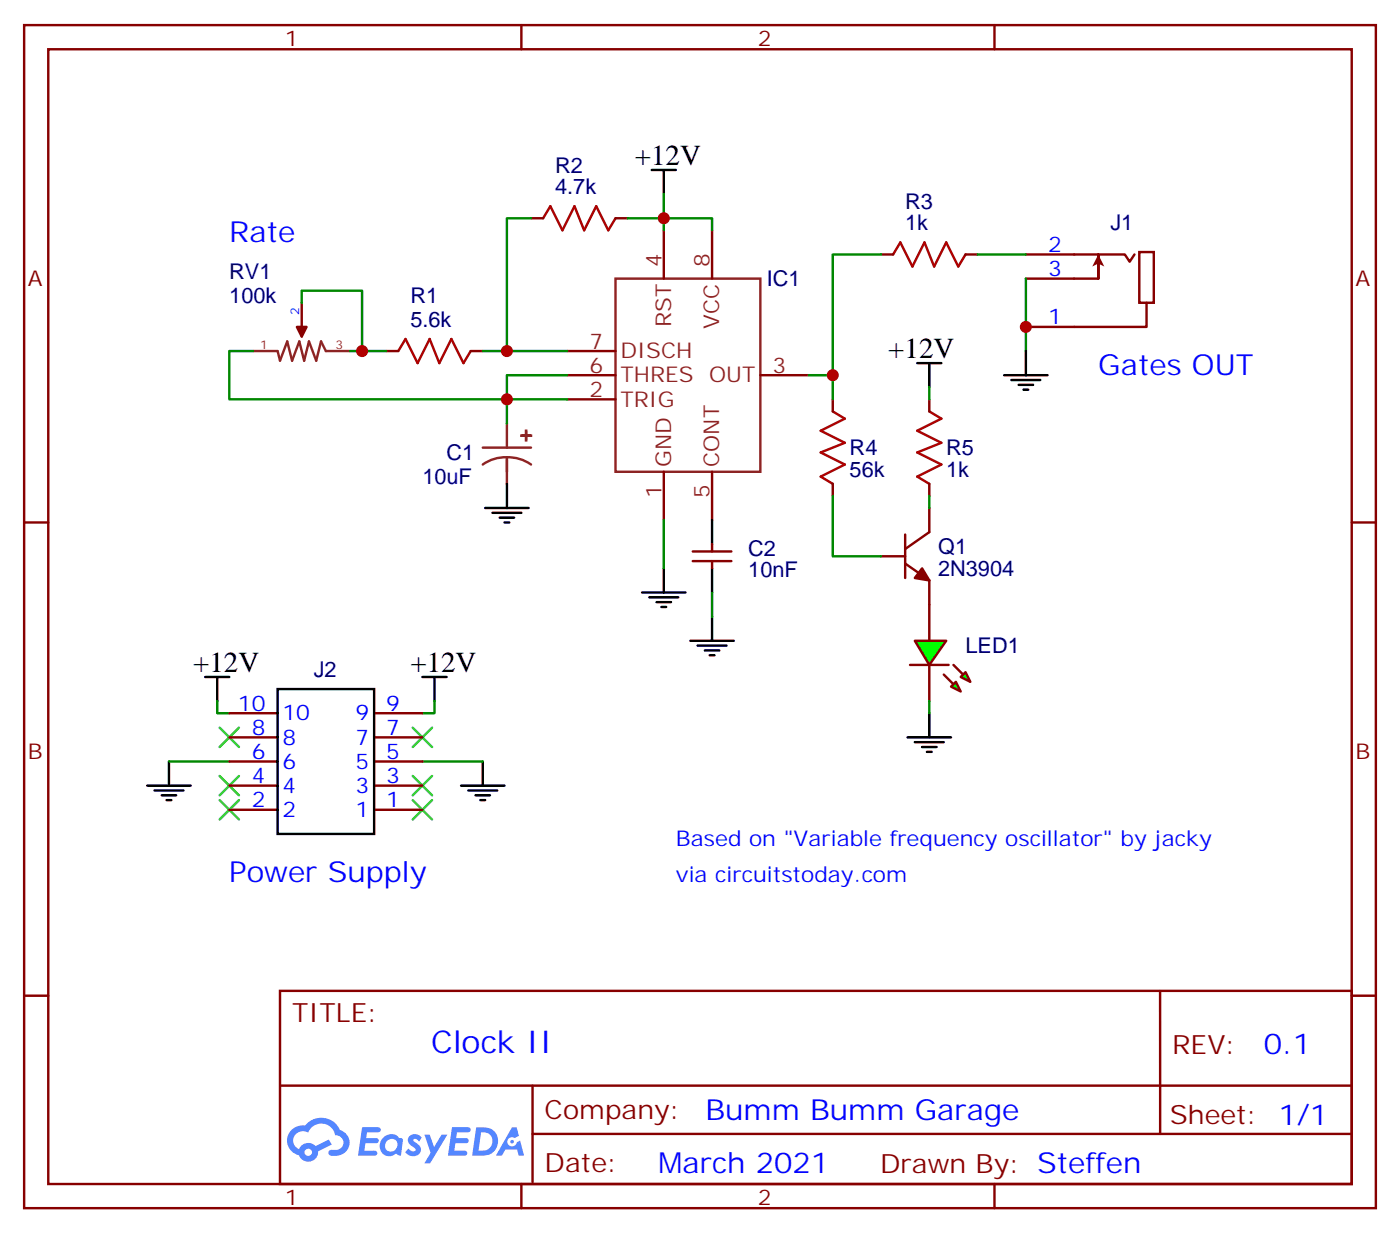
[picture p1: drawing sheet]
<svg xmlns="http://www.w3.org/2000/svg" width="205mm" height="180mm" viewBox="0 0 205 180" stroke-linecap="round" stroke-linejoin="round" font-family="sans-serif">
<path d="M37 51.3h3.6l.3 1.4 1.1-2.8 .7 2.8 1-2.8 .7 2.8 .8-2.8 1 2.8 .7-2.8 .7 1.4h3.6M44.1 47.8v1.4M90 40.7h21.1v28.2h-21.1zM70.6 65.4h7M74.1 66.8a5.7 5.7 0 0 0-3.5 1.1M74.1 66.8a5.8 5.8 0 0 1 3.5 1.1M74.1 61.9v3.5M74.1 66.8v3.9" fill="none" stroke="#8c2424" stroke-width=".35"/>
<g fill="none" stroke="#870000" stroke-width=".35">
<path d="M97 33.7v7M104.1 33.7v7M128.8 37.2h1.7M141.1 37.2h1.8M44.1 44.2v3.6M56.4 51.3h1.8M68.8 51.3h1.8M82.9 51.3h7.1M82.9 54.8h7.1M82.9 58.3h7.1M111.1 54.8h7.1M121.7 58.3v1.8"/>
<path d="M135.8 58.3v1.8M97 68.9v7.1M104.1 68.9v7.1M121.7 70.7v1.8M132.3 78.1v6.4M135.8 70.7v1.8M135.8 74.2v3.6l-3.5 2.4M128.8 81.3h3.5M132.3 82.3l3.5 2.5v8.8M135.8 97.2v5.2"/>
</g>
<path d="M134.1 53.1h3.5M135.8 53.1v3.5M70.9 74.2h6.4M72 74.9h4.2M73 75.6h2.1M73.7 76.3h.7M74.1 70.7v3.5M93.8 86.6h6.4M94.9 87.3h4.2M96 88h2.1M96.7 88.7h.7M97 83v3.6" fill="none" stroke="#000" stroke-width=".35"/>
<g fill="#8c2424" stroke="#8c2424" stroke-width=".35">
<path d="M76.2 63.6l1.4 .1z"/>
<path d="M76.9 62.9v1.4z"/>
</g>
<path d="M70.6 51.3h12.3M118.2 54.8h3.5v3.5M135.8 56.6v1.7M97 76v7M121.7 72.5v8.8h7.1M135.8 72.5v1.7" fill="none" stroke="#008700" stroke-width=".35"/>
<g fill="#870000" stroke="#870000" stroke-width=".35">
<path d="M43.4 47.8h1.4l-.7 1.4z"/>
<path d="M134.8 83l1 1.8-2.1-.3z"/>
</g>
<path d="M130.5 37.2l1.1-1.8 1.7 3.5 1.8-3.5 1.4 3.5 1.8-3.5 1.8 3.5 1-1.7M58.2 51.3l1.1-1.8 1.7 3.6 1.8-3.6 1.4 3.6 1.8-3.6 1.7 3.6 1.1-1.8M121.7 60.1l1.8 1.1-3.6 1.7 3.6 1.8-3.6 1.4 3.6 1.8-3.6 1.7 1.8 1.1M135.8 60.1l1.8 1.1-3.5 1.7 3.5 1.8-3.5 1.4 3.5 1.8-3.5 1.7 1.7 1.1" fill="none" stroke="#a10000" stroke-width=".35"/>
<g fill="#0f0" stroke="#870000" stroke-width=".35">
<path d="M139 100.3l.7-.7 .7 1.4z"/>
<path d="M141.1 98.2l.7 1.4-1.4-.7z"/>
</g>
<g fill="#870000" stroke="#870000" stroke-width=".35">
<path d="M137.9 98.6l1.4 1.4z"/>
<path d="M139.3 97.2l1.5 1.4z"/>
</g>
<path d="M133 97.2h5.6z" fill="#f00" stroke="#870000" stroke-width=".35"/>
<path d="M133.7 93.6h4.6l-2.5 3.6z" fill="#0f0" stroke="#870000" stroke-width=".35"/>
<g fill="none" stroke="#000" stroke-width=".35">
<path d="M95.2 24.8h3.6M97 24.8v3.6M104.1 76v3.5M100.9 93.6h6.3M102 94.3h4.2M103 95h2.1M103.7 95.7h.7M104.1 83v3.6M104.1 90.1v3.5M132.6 107.7h6.4M133.7 108.4h4.2M134.8 109.1h2.1"/>
<path d="M135.5 109.9h.7M135.8 104.2v3.5"/>
</g>
<path d="M77.6 31.9h-3.5v19.4M91.7 31.9h12.4v1.8M97 28.4v5.3M128.8 37.2h-7.1v17.6M37 51.3h-3.5v7h49.4M44.1 44.2v-1.7h8.8v8.8h3.5M51.2 51.3h1.7M82.9 54.8h-8.8v7.1M104.1 86.6v3.5M135.8 102.4v1.8" fill="none" stroke="#008700" stroke-width=".35"/>
<path d="M77.6 31.9h1.8M90 31.9h1.7M149.9 37.2h14.5l.7 1 .7-1M166.5 36.8h2.1v7.4h-2.1zM149.9 40.7h10.6M160.5 40.7v-3.5v3.5M167.6 44.2v3.6h-17.7M104.1 79.5v1.1M101.2 82h5.7M101.2 80.6h5.7M104.1 82v1" fill="none" stroke="#870000" stroke-width=".35"/>
<path d="M79.4 31.9l1-1.8 1.8 3.6 1.8-3.6 1.4 3.6 1.7-3.6 1.8 3.6 1.1-1.8" fill="none" stroke="#a10000" stroke-width=".35"/>
<path d="M160.5 37.2l.9 1.7-.9-.4-.9 .4z" fill="#870000"/>
<path d="M142.9 37.2h7M149.9 40.7v10.6M24.7 111.3h8.8M31.7 102.4v1.8h1.8M61.7 111.3h8.9M63.5 102.4v1.8h-1.8" fill="none" stroke="#008700" stroke-width=".35"/>
<g fill="none" stroke="#000" stroke-width=".35">
<path d="M146.8 54.8h6.3M147.8 55.5h4.2M148.9 56.2h2.1M149.6 56.9h.7M149.9 51.3v3.5M30 98.9h3.5M31.7 98.9v3.5M61.7 98.9h3.6M63.5 98.9v3.5M21.5 114.8h6.4M22.6 115.5h4.2M23.6 116.2h2.2"/>
<path d="M24.3 116.9h.7M24.7 111.3v3.5M40.6 100.7h14.1v21.1h-14.1zM67.4 114.8h6.3M68.4 115.5h4.3M69.5 116.2h2.1M70.2 116.9h.7M70.6 111.3v3.5"/>
</g>
<path d="M32.1 116.9l2.8 2.8M32.1 113.4l2.8 2.8M32.1 106.3l2.8 2.8M34.9 116.9l-2.8 2.8M34.9 113.4l-2.8 2.8M34.9 106.3l-2.8 2.8M60.3 116.9l2.8 2.8M60.3 106.3l2.8 2.8M60.3 113.4l2.8 2.8M63.1 116.9l-2.8 2.8M63.1 106.3l-2.8 2.8M63.1 113.4l-2.8 2.8" fill="none" stroke="#3c3" stroke-width=".35"/>
<g fill="none" stroke="#870000" stroke-width=".35">
<path d="M3.5 3.7h197.6v172.8h-197.6zM7.1 7.2h190.5v165.8h-190.5zM76.2 3.7v3.5M145.3 3.7v3.5M3.5 76.3h3.6M197.6 76.3h3.5M33.5 104.2h7.1M33.5 107.7h7.1M33.5 111.3h7.1M33.5 114.8h7.1M33.5 118.3h7.1M54.7 104.2h7"/>
<path d="M54.7 107.7h7M54.7 111.3h7M54.7 114.8h7M54.7 118.3h7M3.5 145.5h3.6M40.9 144.8h156.7v28.2h-156.7zM41 158.6h156.4M77.8 158.6v14.1M169.5 144.8l.1 20.9M197.6 145.5h3.5M76.2 173v3.5M77.8 165.7h119.6"/>
<path d="M145.3 173v3.5"/>
</g>
<g fill="#5487ff">
<path d="M59.9 166a1.22 1.22 0 0 1 1.7 .2l-.4 .6-.4-.4-.3 .1-.1 .1a2.45 2.45 0 0 1 1.1 1.4 1.22 1.22 0 0 1-.9 .9 1.22 1.22 0 0 1-1.2-.3l-.2-.2 .5-.6a.66 .66 0 0 0 1 .3l-.1-.3a1.48 1.48 0 0 1-1-1.5z"/>
<path d="M52.9 164.7h1.5a1.22 1.22 0 0 1 1.2 .2 .37 .37 0 0 1-.3 .5h-1.7l-.1 .9h1.5a.37 .37 0 0 1 .4 .4 .37 .37 0 0 1-.4 .3h-1.6l-.2 1.1h.8a1.15 1.15 0 0 1 1.1 .2 .36 .36 0 0 1-.3 .6h-2.5z"/>
<path d="M66.1 164.7h1.5a1.23 1.23 0 0 1 1.1 .2 .37 .37 0 0 1-.3 .5h-1.6l-.1 .9h1.5a.37 .37 0 0 1 .3 .4 .37 .37 0 0 1-.4 .3h-1.5l-.2 1.1h.8a1.15 1.15 0 0 1 1 .2 .36 .36 0 0 1-.3 .6h-2.4z"/>
<path d="M74.8 164.7h.7l.3 1.3-.6 .3a.69 .69 0 0 0-1 .3 .69 .69 0 0 0 .5 .9 .69 .69 0 0 0 .8-.6l.5-.2 .6 2.2h-.8l-.2-.9h-1.7l-.5 .9h-.9z"/>
<path d="M62 165.8h.8l.6 1.8 1.1-1.8h.9l-2.5 4.2h-.9l.9-1.6z"/>
<path d="M69.6 164.7l-.6 4.2h1.4a2.1 2.1 0 0 0 2.3-1.6 2.1 2.1 0 0 0-1.2-2.5zM70.3 165.4a1.36 1.36 0 0 1 1.7 1.2 1.36 1.36 0 0 1-1.4 1.5h-.7z"/>
<path d="M55.9 166.3a1.48 1.48 0 0 0-.2 2 1.48 1.48 0 0 0 2 .4l.2-.2 .3 .3 .4 .1 .3-2.3-.2-.3h-.1a.53 .53 0 0 1-.6-.4 1.63 1.63 0 0 0-2.1 .4zM56.6 166.7a.89 .89 0 0 1 1.3 0 .89 .89 0 0 1-.2 1.3 .89 .89 0 0 1-1.3 0 .89 .89 0 0 1 .2-1.3z"/>
<path d="M42.6 165.1a2.18 2.18 0 0 0 1.1 3.7 1.44 1.44 0 0 0 1.6 .9 1.44 1.44 0 0 0 1.2-1.5l2-1-.4-.7-2 1a1.47 1.47 0 0 0-2.4 .4 1.39 1.39 0 0 1-.7-1.9 1.39 1.39 0 0 1 2-.5 2.08 2.08 0 0 1 2.2-1.3 2.08 2.08 0 0 1 1.8 1.7 1.07 1.07 0 0 1 1.2 1 1.07 1.07 0 0 1-1 1.1h-.7a.43 .43 0 0 0-.5 .4 .43 .43 0 0 0 .4 .5 2.09 2.09 0 0 0 2.6-2.4 1.98 1.98 0 0 0-1.3-1.4 2.98 2.98 0 0 0-5.1-.6h-.7a2.36 2.36 0 0 0-1.3 .6zM44.5 168.4a.55 .55 0 0 1 1.1 0 .55 .55 0 0 1-1.1 0z"/>
<circle cx="74.8" cy="166.8" r=".26"/>
</g>
<g fill="#c00">
<circle cx="52.9" cy="51.3" r=".88"/>
<circle cx="74.1" cy="51.3" r=".88"/>
<circle cx="74.1" cy="58.3" r=".88"/>
<circle cx="97" cy="31.9" r=".88"/>
<circle cx="121.7" cy="54.8" r=".88"/>
<circle cx="149.9" cy="47.8" r=".88"/>
</g>
<text font-size="4.6" fill="#00f" x="63" y="153.8">Clock II</text>
<g font-size="4.2">
<text x="92.8" y="24.1">+12V</text>
<text x="129.8" y="52.4">+12V</text>
<text x="28.2" y="98.2">+12V</text>
<text x="60" y="98.2">+12V</text>
</g>
<g font-size="4.2" fill="#00f">
<text x="33.5" y="35.4">Rate</text>
<text x="160.5" y="54.8">Gates OUT</text>
<text x="33.5" y="128.9">Power Supply</text>
<text x="184.7" y="154">0.1</text>
<text x="103.1" y="163.6">Bumm Bumm Garage</text>
<text x="96.2" y="171.4">March 2021</text>
</g>
<g font-size="3.9" fill="#800">
<text x="42.7" y="149.4">TITLE:</text>
<text x="171.3" y="154">REV:</text>
<text x="79.6" y="163.6">Company:</text>
<text x="171" y="164.2">Sheet: 1/1</text>
<text x="79.6" y="171.2">Date:</text>
<text x="128.6" y="171.3">Drawn By: Steffen</text>
</g>
<g font-size="3.2" fill="#800">
<text x="41.6" y="6.7">1</text>
<text x="110.8" y="6.7">2</text>
<text x="4.1" y="41.8">A</text>
<text x="198.1" y="41.8">A</text>
<text x="4.1" y="110.9">B</text>
<text x="198.1" y="110.9">B</text>
<text x="41.6" y="176">1</text>
<text x="110.8" y="176">2</text>
</g>
<g font-size="3.2" fill="#000080">
<text x="81.1" y="28.4">4.7k</text>
<text x="81.1" y="25.3">R2</text>
<text x="132.3" y="33.7">1k</text>
<text x="132.3" y="30.6">R3</text>
<text x="162.3" y="33.7">J1</text>
<text x="33.5" y="40.7">RV1</text>
<text x="112.1" y="41.9">IC1</text>
<text x="33.5" y="44.2">100k</text>
<text x="60" y="47.8">5.6k</text>
<text x="60" y="44.2">R1</text>
<text x="61.7" y="70.7">10uF</text>
<text x="65.3" y="67.2">C1</text>
<text x="124.2" y="69.7">56k</text>
<text x="124.2" y="66.6">R4</text>
<text x="138.3" y="69.7">1k</text>
<text x="138.3" y="66.6">R5</text>
<text x="109.4" y="81.3">C2</text>
<text x="137.1" y="81">Q1</text>
<text x="109.4" y="84.4">10nF</text>
<text x="137.1" y="84.2">2N3904</text>
<text x="141.1" y="95.4">LED1</text>
<text x="45.9" y="98.9">J2</text>
</g>
<g font-size="3.2" fill="#8d2323">
<text x="96.7" y="38.9" transform="rotate(-90 96.7 38.9)">4</text>
<text x="103.7" y="38.9" transform="rotate(-90 103.7 38.9)">8</text>
<text x="98.1" y="47.7" transform="rotate(-90 98.1 47.7)">RST</text>
<text x="86.2" y="50.9">7</text>
<text x="90.7" y="52.4">DISCH</text>
<text x="105.1" y="48" transform="rotate(-90 105.1 48)">VCC</text>
<text x="86.2" y="54.5">6</text>
<text x="86.2" y="58">2</text>
<text x="90.7" y="55.9">THRES OUT</text>
<text x="90.7" y="59.4">TRIG</text>
<text x="112.9" y="54.5">3</text>
<text x="98.1" y="68.2" transform="rotate(-90 98.1 68.2)">GND</text>
<text x="105.1" y="68.2" transform="rotate(-90 105.1 68.2)">CONT</text>
<text x="96.7" y="72.7" transform="rotate(-90 96.7 72.7)">1</text>
<text x="103.7" y="72.7" transform="rotate(-90 103.7 72.7)">5</text>
</g>
<g font-size="3.2" fill="#00f">
<text x="153.2" y="36.8">2</text>
<text x="153.2" y="40.4">3</text>
<text x="153.2" y="47.4">1</text>
<text x="34.8" y="103.9">10</text>
<text x="36.8" y="107.4">8</text>
<text x="41.3" y="105.3">10</text>
<text x="52" y="105.3">9</text>
<text x="56.4" y="103.9">9</text>
<text x="56.4" y="107.4">7</text>
<text x="36.8" y="110.9">6</text>
<text x="41.3" y="108.8">8</text>
<text x="41.3" y="112.3">6</text>
<text x="52" y="108.8">7</text>
<text x="52" y="112.3">5</text>
<text x="56.4" y="110.9">5</text>
<text x="36.8" y="114.4">4</text>
<text x="36.8" y="118">2</text>
<text x="41.3" y="115.9">4</text>
<text x="41.3" y="119.4">2</text>
<text x="52" y="115.9">3</text>
<text x="52" y="119.4">1</text>
<text x="56.4" y="114.4">3</text>
<text x="56.4" y="118">1</text>
<text x="98.8" y="123.6">Based on &quot;Variable frequency oscillator&quot; by jacky</text>
<text x="98.8" y="128.9">via circuitstoday.com</text>
</g>
<text font-size="1.8" fill="#00f" x="43.7" y="46" transform="rotate(-90 43.7 46)">2</text>
<g font-size="1.8" fill="#8d2323">
<text x="38" y="50.9">1</text>
<text x="49" y="50.9">3</text>
</g>
</svg>
